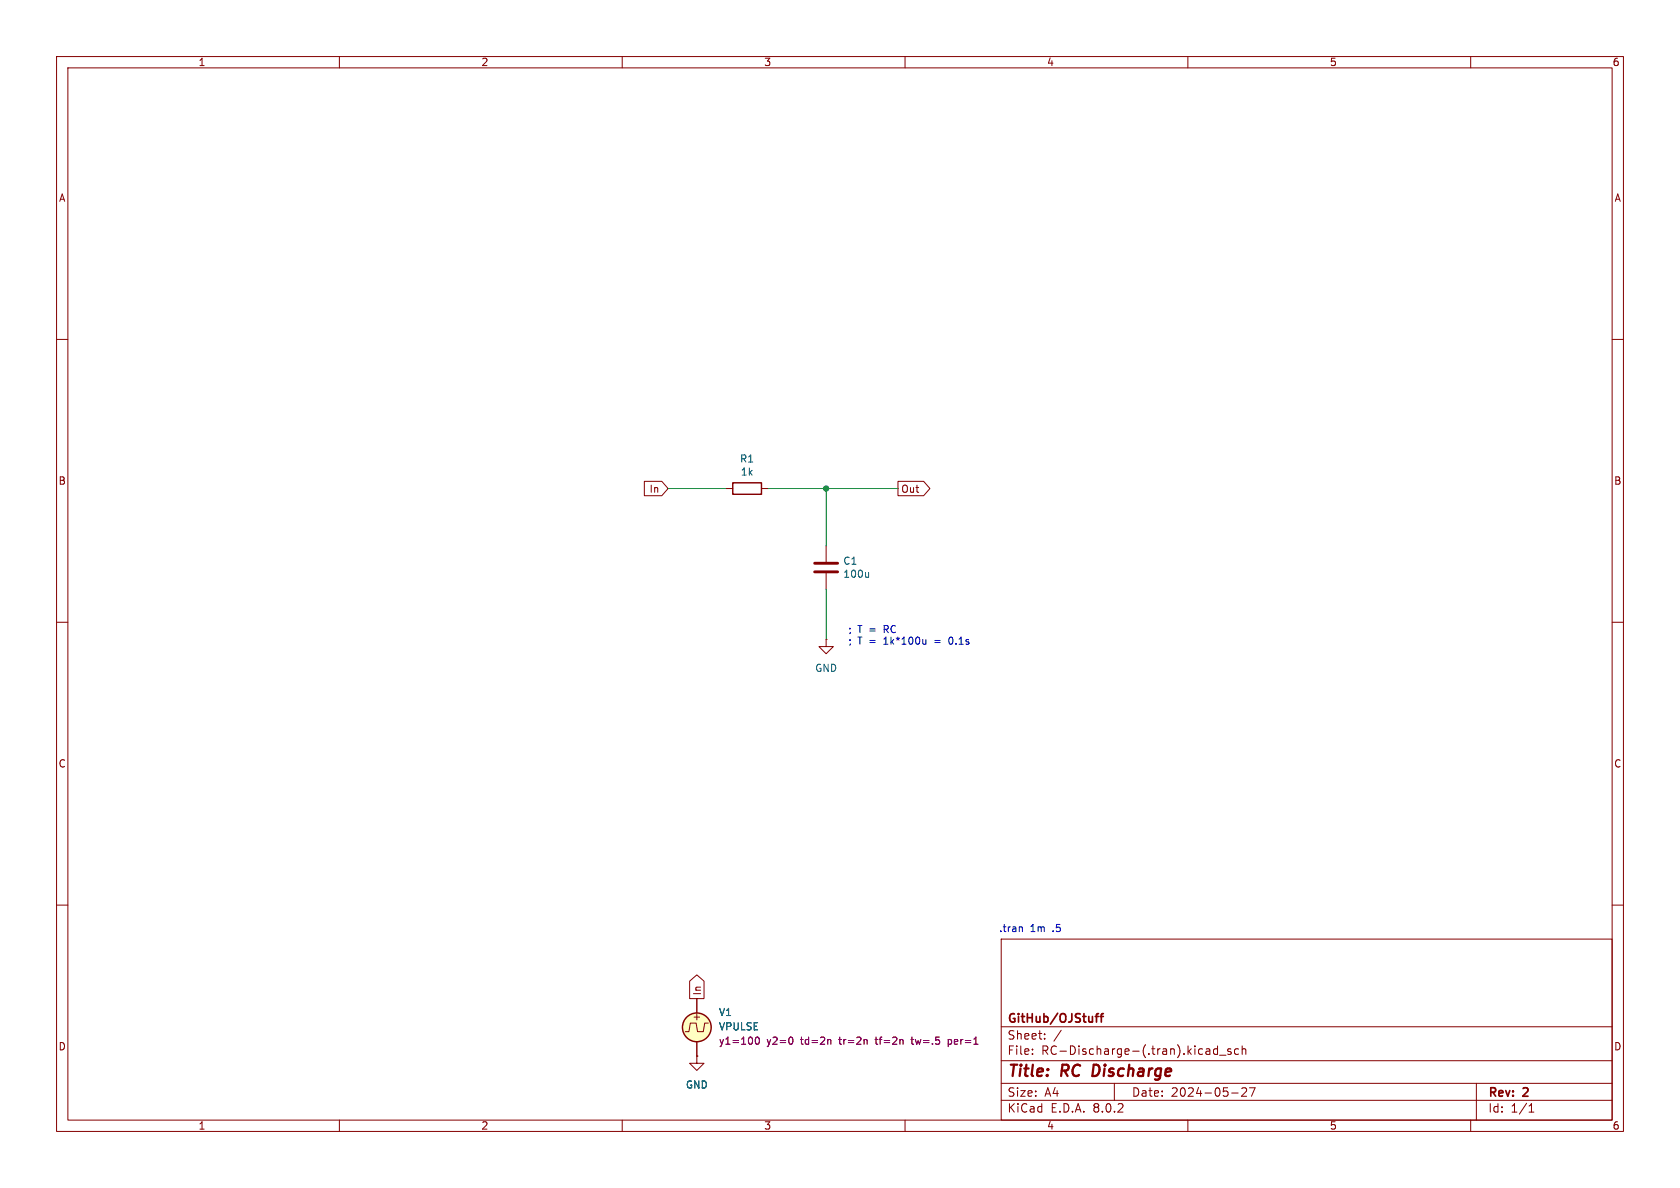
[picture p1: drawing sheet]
<svg xmlns="http://www.w3.org/2000/svg" width="297mm" height="210mm" viewBox="0 0 297 210" stroke-linecap="round" stroke-linejoin="round" font-family="sans-serif">
<g fill="none" stroke="#840000" stroke-width=".18">
<path d="M10 10h277v190h-277zM12 12h273v186h-273zM60 10v2M110 10v2M160 10v2M210 10v2M260 10v2M10 60h2M285 60h2M113.9 85.1h3.1l1.1 1.3-1.1 1.2h-3.1zM128.3 86.4h1.2M134.6 86.4h1.3"/>
<path d="M146 96.5v2.8M158.7 85.1h4.6l1.1 1.3-1.1 1.2h-4.6zM10 110h2M146 113v1.3h1.3l-1.3 1.3-1.2-1.3h1.2M146 113h.1M146 101.3v2.8M285 110h2M10 160h2M285 160h2M121.9 173.4l1.3-1.1 1.3 1.1v3.1h-2.6zM123.2 176.5v2.6M177 166h108v32h-108z"/>
<path d="M60 198v2M110 198v2M123.2 186.7v1.3h1.3l-1.3 1.2-1.3-1.2h1.3M123.2 186.7h.1M123.2 184.2v2.5M125.2 180.8h-.6l-.3 1.6h-1l-.2-1.6h-1.1l-.2 1.6h-.6M160 198v2M177 194.5h108M177 191.5h108M177 187.5h108M177 181.5h108M182.5 186.3v.1"/>
<path d="M182.5 185.5v.1M184.7 183.6v.1M184.7 182.8v.1M187.6 182.1l-1.3 2M197 191.5v3M210 198v2M215.2 184.9v1.5M215.2 185.5l-.4-.1-.3 .3v.4l.2 .2h.5M215.6 186.5h1.1M217.6 185.5l-.4-.1-.2 .2 .1 .2 .5 .2v.3h-.6M217.7 193.2h1.2M219 185.5l-.5-.1-.3 .3v.4l.2 .2h.6"/>
<path d="M219.5 192.4l.6-.1 .2 .1 .1 .3-.9 1.1h.9M219.6 185.5l.2-.1 .4 .1v.9M219.6 184.9v1.5M220.9 192.3h1l-.7 1.5M260 198v2M261 191.5v6.5M270.3 196.6h.9M270.3 195.5l.4-.4v1.5"/>
</g>
<path d="M193.4 188.2l-.3 2h.5" fill="none" stroke="#840000" stroke-width=".4"/>
<path d="M193.6 179.7h.6M194.2 179.2l-.4 .2v1.3M194.5 179.7h.6M195.1 179.2l-.4 .2v1.3" fill="none" stroke="#840000" stroke-width=".3"/>
<path d="M144 99.6h4.1M144 101.1h4.1" fill="none" stroke="#840000" stroke-width=".51"/>
<path d="M153.6 101.2v.9M153.6 101.9l-.2 .2" fill="none" stroke="#006464" stroke-width=".18"/>
<circle cx="123.2" cy="181.6" r="2.54" fill="#ffffc2" stroke="#ffffc2" stroke-width=".18"/>
<g fill="none" stroke="#840000" stroke-width=".25">
<path d="M129.5 85.3h5.1v2.1h-5.1z"/>
<circle cx="123.2" cy="181.6" r="2.54"/>
</g>
<path d="M133.6 183.5l.2-.2a.68 .68 0 0 1 .5 .7 .68 .68 0 0 1-.5 .6l-.2-.1-.1-.4zM140 183.4l.2 .4-.2 .7M146.5 183.8l.4 .1v.7M153.2 183.8l.1 .8M161 183.8h.5M161.2 183.3l.1 1.2M167.6 184.5l.4 .1M167.6 183.8v1.2M168 183.8h-.4" fill="none" stroke="#840084" stroke-width=".18"/>
<path d="M163.7 113v.9M163.7 113.8l-.2 .1M167.9 112.7l-.2 .4 .2 .7M180.6 163.8l.1 .2v.7" fill="none" stroke="#0000c2" stroke-width=".18"/>
<path d="M118.1 86.4h10.2M135.9 86.4h22.8M146 86.4v10.1M146 104.1v8.9" fill="none" stroke="#009600" stroke-width=".18"/>
<circle cx="146" cy="86.4" r=".46" fill="#009600" stroke="#009600" stroke-width=".18"/>
<g font-size="2.8" fill="#840000">
<text x="178" y="190.9">Title:</text>
<text x="187.7" y="190.9">RC</text>
<text x="194" y="190.9">Discharge</text>
</g>
<g font-size="2.1" fill="#840000">
<text x="178" y="184">Sheet:</text>
<text x="178" y="181.2">GitHub/OJStuff</text>
<text x="178" y="186.7">File:</text>
<text x="184.1" y="186.7">RC-Discharge-(.tran).kicad_sch</text>
<text x="178" y="196.9">KiCad</text>
<text x="178" y="194.1">Size:</text>
<text x="184.7" y="194.1">A4</text>
<text x="185.7" y="196.9">E.D.A.</text>
<text x="193.3" y="196.9">8.0.2</text>
<text x="200" y="194.1">Date:</text>
<text x="207" y="194.1">2024-05-27</text>
<text x="263" y="194.3">Rev:</text>
<text x="263" y="196.9">Id:</text>
<text x="267.1" y="196.9">1/1</text>
<text x="269.4" y="194.3">2</text>
</g>
<g font-size="1.8" fill="#840000">
<text x="35" y="11.9">1</text>
<text x="85" y="11.9">2</text>
<text x="135" y="11.9">3</text>
<text x="185" y="11.9">4</text>
<text x="235" y="11.9">5</text>
<text x="285" y="11.9">6</text>
<text x="10.3" y="35.9">A</text>
<text x="285.3" y="35.9">A</text>
<text x="10.3" y="85.9">B</text>
<text x="114.7" y="87.3">In</text>
<text x="159.2" y="87.3">Out</text>
<text x="285.3" y="85.9">B</text>
<text x="10.3" y="135.9">C</text>
<text x="285.3" y="135.9">C</text>
<text x="124.1" y="176.1" transform="rotate(-90 124.1 176.1)">In</text>
<text x="10.3" y="185.9">D</text>
<text x="122.3" y="180.6">+</text>
<text x="285.3" y="185.9">D</text>
<text x="35" y="199.9">1</text>
<text x="85" y="199.9">2</text>
<text x="135" y="199.9">3</text>
<text x="185" y="199.9">4</text>
<text x="235" y="199.9">5</text>
<text x="285" y="199.9">6</text>
</g>
<g font-size="1.8" fill="#006464">
<text x="130.7" y="82">R1</text>
<text x="130.9" y="84.3">1k</text>
<text x="149" y="100">C1</text>
<text x="149" y="102.3">100u</text>
<text x="144" y="119">GND</text>
<text x="127" y="179.8">V1</text>
<text x="127" y="182.3">VPULSE</text>
<text x="121.2" y="192.6">GND</text>
</g>
<g font-size="1.8" fill="#0000c2">
<text x="149.9" y="112">;</text>
<text x="151.6" y="112">T =</text>
<text x="156.5" y="112">RC</text>
<text x="149.9" y="114.1">;</text>
<text x="151.6" y="114.1">T =</text>
<text x="156.5" y="114.1">1k*100u</text>
<text x="165.7" y="114.1">=</text>
<text x="168.4" y="114.1">0.1s</text>
<text x="176.5" y="164.9">.tran</text>
<text x="182.1" y="164.9">1m</text>
<text x="186.2" y="164.9">.5</text>
</g>
<g font-size="1.8" fill="#840084">
<text x="127" y="184.9">y1=100</text>
<text x="135.6" y="184.9">y2=0</text>
<text x="141.7" y="184.9">td=2n</text>
<text x="148.7" y="184.9">tr=2n</text>
<text x="155.3" y="184.9">tf=2n</text>
<text x="161.8" y="184.9">tw=.5</text>
<text x="168.4" y="184.9">per=1</text>
</g>
</svg>
